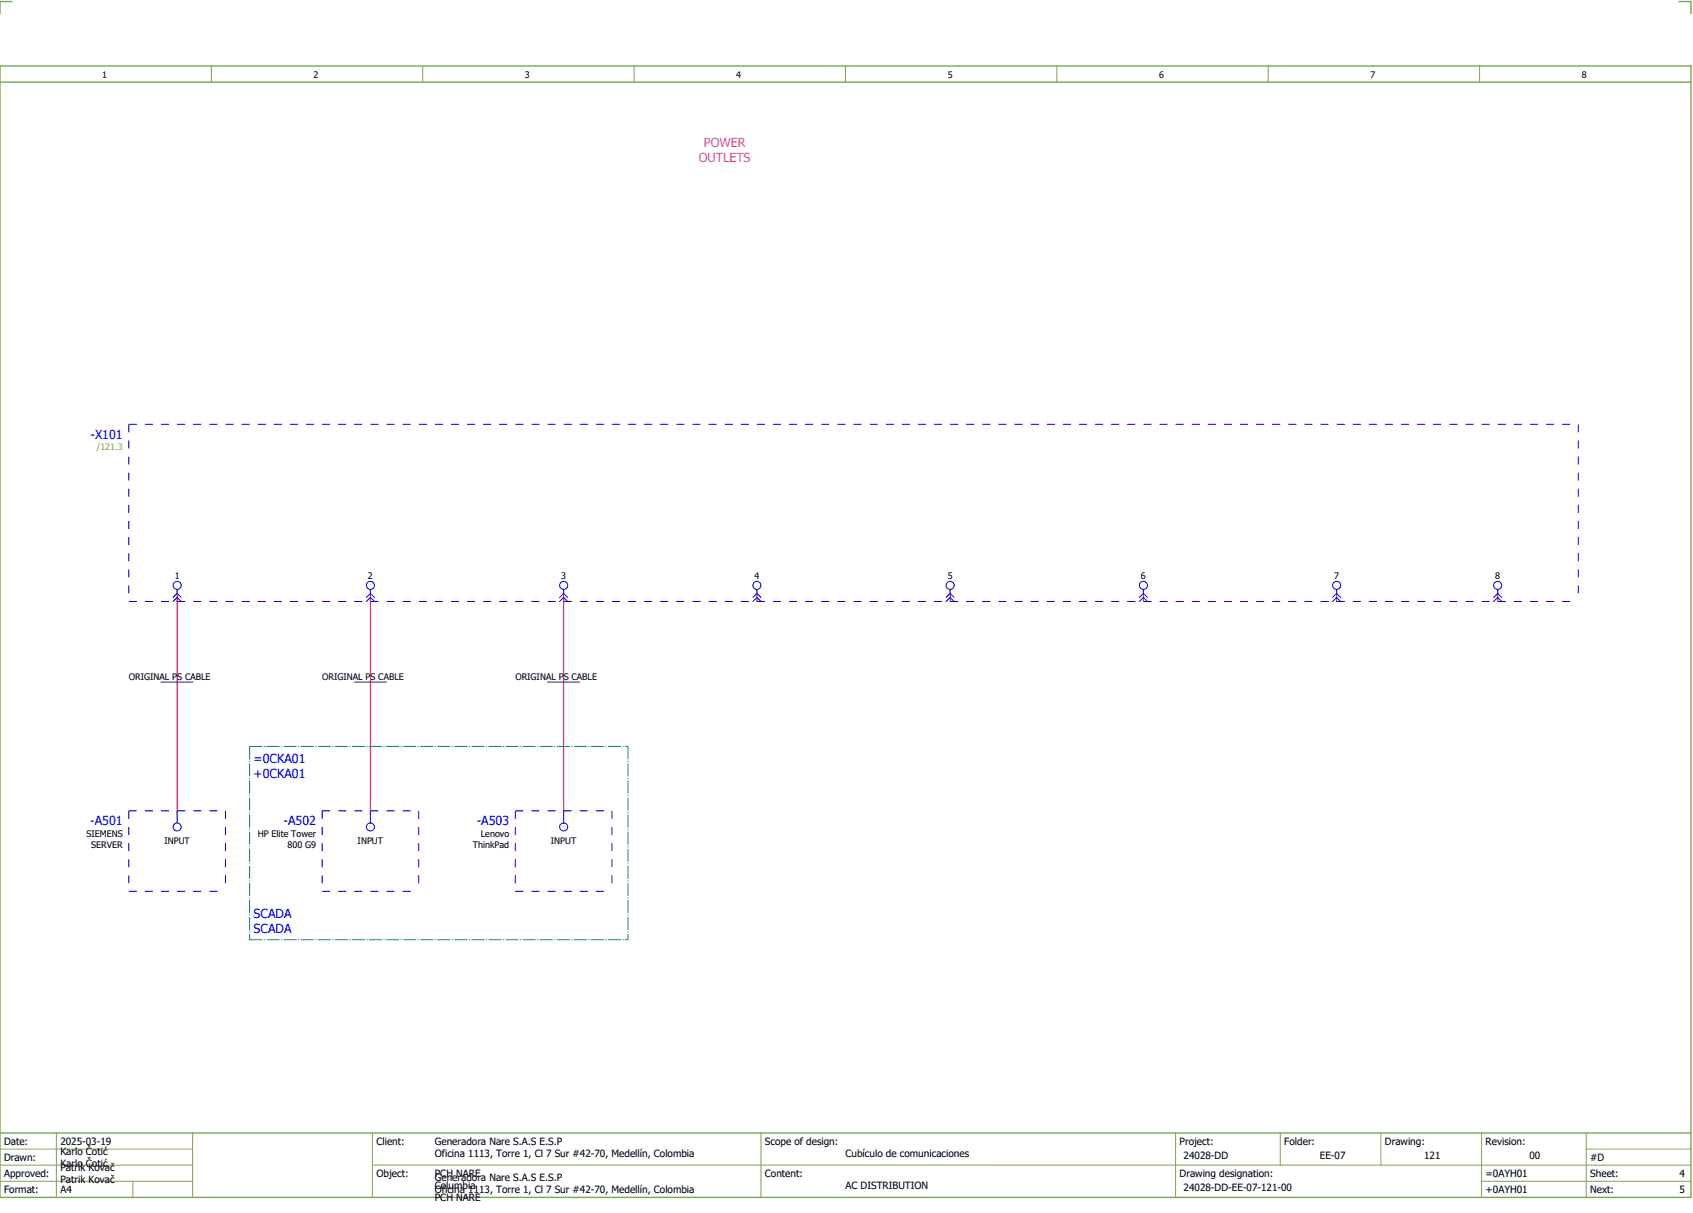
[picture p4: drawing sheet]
<svg xmlns="http://www.w3.org/2000/svg" width="421mm" height="301mm" viewBox="0 0 421 301" stroke-linecap="round" stroke-linejoin="round" font-family="sans-serif">
<path d="M0 16.4h420v281h-420zM3 .4h-3v3M417 .4h3v3M0 20.4h420M0 281.4h420" fill="none" stroke="#7ca552" stroke-width=".35"/>
<g fill="none" stroke="#7ca552" stroke-width=".25">
<path d="M52.5 16.4v4M105 16.4v4M157.5 16.4v4M210 16.4v4M262.5 16.4v4M315 16.4v4M367.5 16.4v4M0 285.4h47.8M0 293.4h47.8M14 281.4v16M33 293.4v4M47.8 281.4v16"/>
<path d="M47.8 289.4h-47.8M92.5 281.4v16M92.5 289.4h327.5M189 281.4v16M292 281.4v15.8M318 281.4v8M343 281.4v8M368 281.4v15.8M368 293.4h52M394 285.4h26M394 281.4v15.8"/>
</g>
<path d="M44 146.4v56M92 146.4v56M140 146.4v56M188 146.4v3M236 146.4v3M284 146.4v3M332 146.4v3M372 146.4v3" fill="none" stroke="#f00" stroke-width=".25"/>
<g fill="none" stroke="#00f" stroke-width=".25">
<path d="M43 149.4l1-1 1 1M44 147.4l-1 1M44 147.4l1 1M44 146.4v1M91 149.4l1-1 1 1M92 147.4l-1 1M92 147.4l1 1M92 146.4v1M139 149.4l1-1 1 1M140 147.4l-1 1M140 147.4l1 1M140 146.4v1"/>
<path d="M187 149.4l1-1 1 1M188 147.4l-1 1M188 147.4l1 1M188 146.4v1M235 149.4l1-1 1 1M236 147.4l-1 1M236 147.4l1 1M236 146.4v1M283 149.4l1-1 1 1M284 147.4l-1 1M284 147.4l1 1M284 146.4v1"/>
<path d="M331 149.4l1-1 1 1M332 147.4l-1 1M332 147.4l1 1M332 146.4v1M371 149.4l1-1 1 1M372 147.4l-1 1M372 147.4l1 1M372 146.4v1M40 169.4h8M88 169.4h8M136 169.4h8M44 201.4v3"/>
<path d="M92 201.4v3M140 201.4v3"/>
<circle cx="44" cy="145.4" r="1"/>
<circle cx="92" cy="145.4" r="1"/>
<circle cx="140" cy="145.4" r="1"/>
<circle cx="188" cy="145.4" r="1"/>
<circle cx="236" cy="145.4" r="1"/>
<circle cx="284" cy="145.4" r="1"/>
<circle cx="332" cy="145.4" r="1"/>
<circle cx="372" cy="145.4" r="1"/>
<circle cx="44" cy="205.4" r="1"/>
<circle cx="92" cy="205.4" r="1"/>
<circle cx="140" cy="205.4" r="1"/>
</g>
<g fill="none" stroke="#00f" stroke-width=".25" stroke-dasharray="2 2" stroke-linecap="butt">
<path d="M32 105.4h360M32 105.4v44M392 105.4v44M32 149.4h360M32 201.4h24M32 201.4v20M56 201.4v20M80 201.4h24M80 201.4v20M104 201.4v20M128 201.4h24M128 201.4v20"/>
<path d="M152 201.4v20M32 221.4h24M80 221.4h24M128 221.4h24"/>
</g>
<path d="M62 185.4h94M62 185.4v48M156 185.4v48M62 233.4h94" fill="none" stroke="#007f7f" stroke-width=".25" stroke-dasharray="3.2 .4 .3 .4" stroke-linecap="butt"/>
<g font-size="3.1" fill="#f0f">
<text x="173.6" y="40.3">OUTLETS</text>
<text x="174.8" y="36.5">POWER</text>
</g>
<g font-size="3.1" fill="#00f">
<text x="22.5" y="109">-X101</text>
<text x="63" y="189.5">=0CKA01</text>
<text x="63" y="193.3">+0CKA01</text>
<text x="22.4" y="205">-A501</text>
<text x="70.4" y="205">-A502</text>
<text x="118.4" y="205">-A503</text>
<text x="63" y="228">SCADA</text>
<text x="63" y="231.8">SCADA</text>
</g>
<g font-size="2.5">
<text x="1" y="284.4">Date:</text>
<text x="15" y="286.9">Karlo Čotić</text>
<text x="15" y="284.4">2025-03-19</text>
<text x="93.5" y="284.4">Client:</text>
<text x="108" y="284.4">Generadora Nare S.A.S E.S.P</text>
<text x="108" y="287.4">Oficina 1113, Torre 1, Cl 7 Sur #42-70, Medellín, Colombia</text>
<text x="190" y="284.4">Scope of design:</text>
<text x="210" y="287.4">Cubículo de comunicaciones</text>
<text x="293" y="284.4">Project:</text>
<text x="294" y="287.9">24028-DD</text>
<text x="319" y="284.4">Folder:</text>
<text x="327.8" y="287.9">EE-07</text>
<text x="344" y="284.4">Drawing:</text>
<text x="353.7" y="287.9">121</text>
<text x="369" y="284.4">Revision:</text>
<text x="379.9" y="287.9">00</text>
<text x="1" y="288.4">Drawn:</text>
<text x="1" y="292.4">Approved:</text>
<text x="15" y="289.9">Karlo Čotić</text>
<text x="15" y="290.9">Patrik Kovač</text>
<text x="15" y="293.9">Patrik Kovač</text>
<text x="93.5" y="292.4">Object:</text>
<text x="108" y="293.4">Generadora Nare S.A.S E.S.P</text>
<text x="108" y="292.4">PCH NARE</text>
<text x="190" y="292.4">Content:</text>
<text x="293" y="292.4">Drawing designation:</text>
<text x="369" y="292.4">=0AYH01</text>
<text x="395" y="292.4">Sheet:</text>
<text x="395" y="288.4">#D</text>
<text x="417.1" y="292.4">4</text>
<text x="1" y="296.4">Format:</text>
<text x="15" y="296.4">A4</text>
<text x="108" y="296.4">Oficina 1113, Torre 1, Cl 7 Sur #42-70, Medellín, Colombia</text>
<text x="108" y="295.4">Columbia</text>
<text x="108" y="298.4">PCH NARE</text>
<text x="210" y="295.4">AC DISTRIBUTION</text>
<text x="294" y="295.9">24028-DD-EE-07-121-00</text>
<text x="369" y="296.4">+0AYH01</text>
<text x="395" y="296.4">Next:</text>
<text x="417.1" y="296.4">5</text>
</g>
<g font-size="2.2">
<text x="25.4" y="19.4">1</text>
<text x="77.9" y="19.4">2</text>
<text x="130.4" y="19.4">3</text>
<text x="182.9" y="19.4">4</text>
<text x="235.4" y="19.4">5</text>
<text x="287.9" y="19.4">6</text>
<text x="340.4" y="19.4">7</text>
<text x="392.9" y="19.4">8</text>
<text x="43.4" y="143.9">1</text>
<text x="91.4" y="143.9">2</text>
<text x="139.4" y="143.9">3</text>
<text x="187.4" y="143.9">4</text>
<text x="235.4" y="143.9">5</text>
<text x="283.4" y="143.9">6</text>
<text x="331.4" y="143.9">7</text>
<text x="371.4" y="143.9">8</text>
<text x="32" y="168.9">ORIGINAL PS CABLE</text>
<text x="80" y="168.9">ORIGINAL PS CABLE</text>
<text x="128" y="168.9">ORIGINAL PS CABLE</text>
<text x="21.5" y="207.9">SIEMENS</text>
<text x="40.8" y="209.6">INPUT</text>
<text x="64" y="207.9">HP Elite Tower</text>
<text x="88.8" y="209.6">INPUT</text>
<text x="119.4" y="207.9">Lenovo</text>
<text x="136.8" y="209.6">INPUT</text>
<text x="22.6" y="210.6">SERVER</text>
<text x="71.4" y="210.6">800 G9</text>
<text x="117.4" y="210.6">ThinkPad</text>
</g>
<text font-size="2.2" fill="#7ca552" x="24.1" y="111.9">/121.3</text>
</svg>
